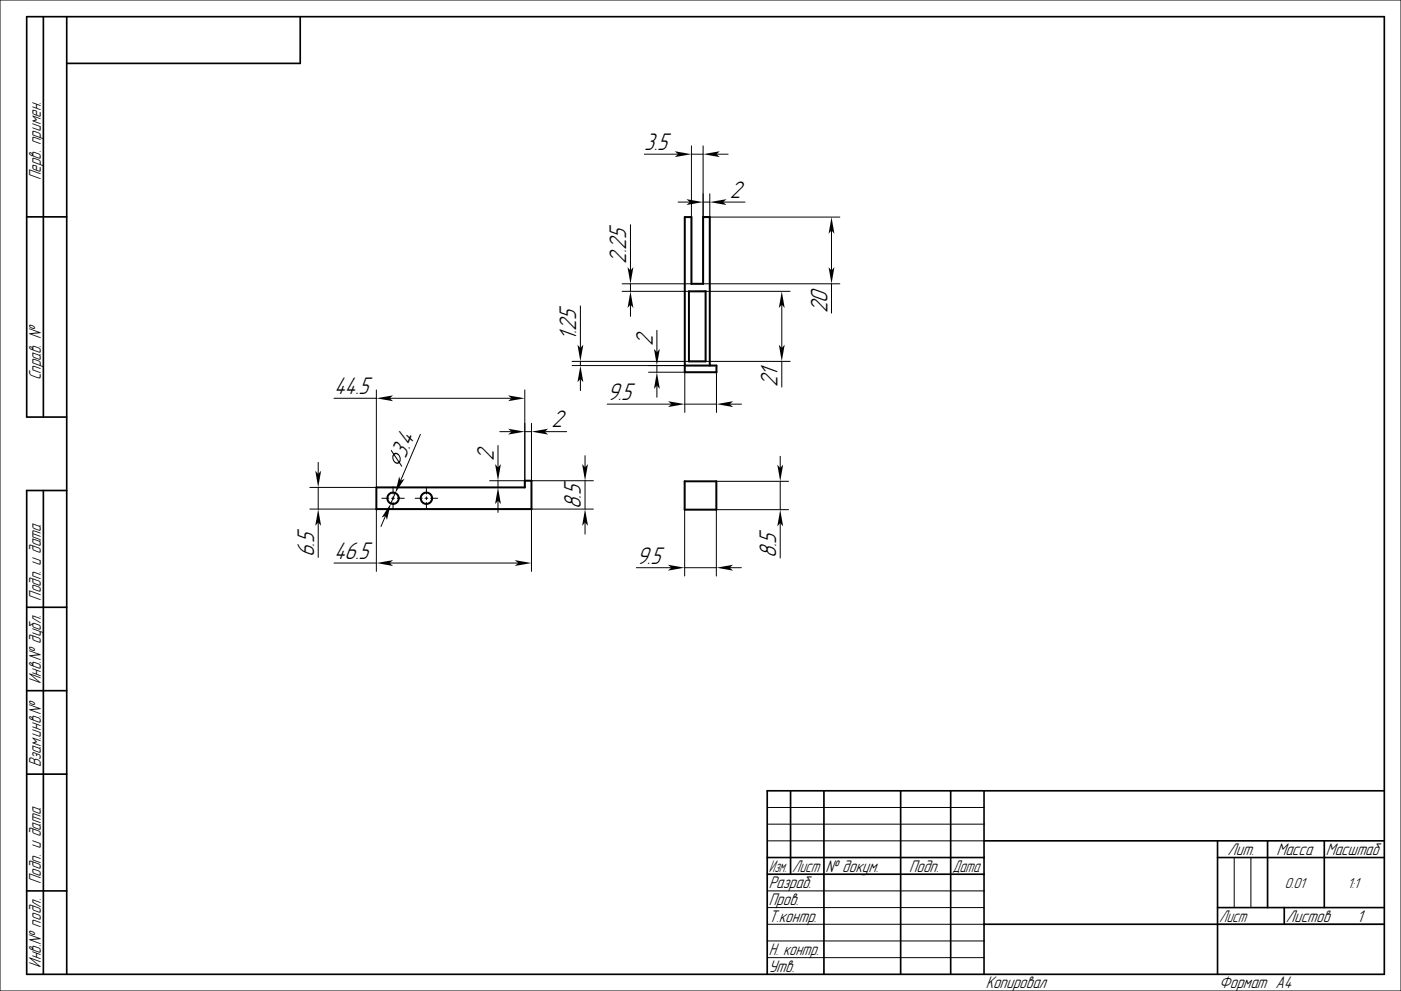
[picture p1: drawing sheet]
<svg xmlns="http://www.w3.org/2000/svg" width="420mm" height="297mm" viewBox="0 0 420 297" stroke-linecap="round" stroke-linejoin="round" font-family="sans-serif">
<g fill="none" stroke="#000" stroke-width=".3">
<path d="M0 0h420v297h-420zM193.2 46.2h10.1M207.3 46.2h3.5M207.3 43.7v21.4M210.8 43.7v21.4h41M212.8 58.1v7M214.8 46.2h3.5M189 67.4v13.7M203.3 60.6h3.5M210.8 60.6h2M216.8 60.6h6.5M249.3 69.1v12"/>
<path d="M174 91.7v12.6M186.5 85.1h20.8M186.5 87.3h20M189 85.1v2.2M189 91.3v3.5M196.9 99v6.6M209 87.3h27.9M210.8 85.1h41M234.4 91.3v13M249.3 85.1v8.7M100.1 119.4h12.7M112.8 116.9v29.2h-19.9"/>
<path d="M116.8 119.4h36.5M157.3 116.9v29.2M171.5 109.6h33.8M171.5 108.3h65.4M174 108.3v1.3M174 113.6v3.5M194.4 111.6h10.9v12M196.9 109.6v2M196.9 115.6v3.5M214.8 111.6v12M234.4 108.3v7.7M95.4 138.6v3.5"/>
<path d="M126 130.2l-5.9 13.9M149.3 133.5v6.6M149.8 129.4h3.5M157.3 129.4h2M159.3 126.9v17.2h18.6M163.3 129.4h6.6M175.4 136.6v3.5M182 121.1h19.3M205.3 121.1h9.5M218.8 121.1h3.5M233.9 136.7v3.5M92.9 152.6h19.9v18.6"/>
<path d="M95.4 146.1v6.5M95.4 156.6v10.5M114.5 149.3h2.1M115.6 154.6l-1.4 3.2M117.4 149.3h.8M117.8 146v2.1M117.8 148.9v.8M117.8 150.6v2.1M118.5 147.8l-1.3 3.1M119.1 149.3h2.1M124.5 149.3h2.1M127.4 149.3h.8"/>
<path d="M127.8 146v2.1M127.8 148.9v.8M127.8 150.6v2.1M129.1 149.3h2.1M146.8 144.1h10.5M149.3 144.1v2M149.3 150.1v3.5M175.4 144.1v8.5M175.4 156.6v3.5M177.9 152.6h-18.6v18.6M205.3 152.8v19.8M214.8 144.3h21.6"/>
<path d="M233.9 144.3v8.5M233.9 156.8v10.4M236.4 152.8h-21.6v19.8M100.1 168.7h12.7M116.8 168.7h38.5M190.8 170.1h10.4M205.3 170.1h9.5M218.7 170.1h3.5M230 252h65M230 242h65M230 247h65M370 257v15"/>
<path d="M375 257v15M230 277h65M230 267h65M230 272h65M365 277h50M230 282h65M230 287h65"/>
</g>
<g fill="none" stroke="#000" stroke-width=".5">
<path d="M13 5v120M20 5v287M90 5v14h-70M8 65h12M20 125h-12v-120h407v287h-407v-145h12M13 147v145M8 182h12M8 207h12M8 232h12M237 237v25M247 237v55M270 237v55"/>
<path d="M285 237v55M295 237v55M415 237h-185v55M230 257h65M295 252h120M365 257h50M365 252v40M380 252v20M397 252v20M8 267h12M230 262h65M295 277h120"/>
<path d="M365 272h50M385 272v5"/>
</g>
<g fill="none" stroke="#000" stroke-width=".6">
<path d="M206.5 87.3h5v21h-5zM205.3 109.6h9.5v2h-9.5v-46.5h2v20h3.5v-20h2v44.5M112.8 146.1h44.5v-2h2v8.5h-46.5zM205.3 144.3h9.5v8.5h-9.5z"/>
<circle cx="117.8" cy="149.3" r="1.7"/>
<circle cx="127.8" cy="149.3" r="1.7"/>
</g>
<g fill="#000">
<path d="M202.3 45.3l5 .9-5 .9 1-.9z" fill-rule="evenodd"/>
<path d="M210.8 46.2l5-.9-1 .9 1 .9z" fill-rule="evenodd"/>
<path d="M212.8 60.6l5-.9-1 .9 1 .8z" fill-rule="evenodd"/>
<path d="M205.8 59.7l5 .9-5 .8 1-.8z" fill-rule="evenodd"/>
<path d="M249.3 65.1l.9 5-.9-1-.9 1z" fill-rule="evenodd"/>
<path d="M188.1 80.1l.9 1 .9-1-.9 5z" fill-rule="evenodd"/>
<path d="M189 87.3l.9 5-.9-1-.9 1z" fill-rule="evenodd"/>
<path d="M234.4 87.3l.8 5-.8-1-.9 1z" fill-rule="evenodd"/>
<path d="M248.4 80.1l.9 1 .9-1-.9 5z" fill-rule="evenodd"/>
<path d="M112.8 119.4l5-.9-1 .9 1 .8z" fill-rule="evenodd"/>
<path d="M173.1 103.3l.9 1 .9-1-.9 5z" fill-rule="evenodd"/>
<path d="M174 109.6l.9 5-.9-1-.9 1z" fill-rule="evenodd"/>
<path d="M196 104.6l.9 1 .9-1-.9 5z" fill-rule="evenodd"/>
<path d="M196.9 111.6l.9 5-.9-1-.9 1z" fill-rule="evenodd"/>
<path d="M233.5 103.3l.9 1 .8-1-.8 5z" fill-rule="evenodd"/>
<path d="M117.2 134.9l.9 1 .8-.2 .9 .8 .3 1.1-.2 1 .6 1v.3l-.8-1.1-1 .1-.8-.7-.3-1.1 .3-1-.7-1zM118.3 136.2l1.3 2 .2-.7-.3-.9-.6-.5zM118.1 136.5l-.2 .7 .3 .9 .6 .5 .6-.1z" fill-rule="evenodd"/>
<path d="M148.4 139.1l.9 1 .9-1-.9 5z" fill-rule="evenodd"/>
<path d="M152.3 128.5l5 .9-5 .8 1-.8z" fill-rule="evenodd"/>
<path d="M152.3 118.5l5 .9-5 .8 1-.8z" fill-rule="evenodd"/>
<path d="M159.3 129.4l5-.9-1 .9 1 .8z" fill-rule="evenodd"/>
<path d="M174.5 139.1l.9 1 .9-1-.9 5z" fill-rule="evenodd"/>
<path d="M200.3 120.2l5 .9-5 .9 1-.9z" fill-rule="evenodd"/>
<path d="M214.8 121.1l5-.9-1 .9 1 .9z" fill-rule="evenodd"/>
<path d="M233 139.3l.9 .9 .9-.9-.9 5z" fill-rule="evenodd"/>
<path d="M94.5 141.1l.9 1 .9-1-.9 5z" fill-rule="evenodd"/>
<path d="M95.4 152.6l.9 5-.9-1-.9 1z" fill-rule="evenodd"/>
<path d="M117.2 150.9l-1.2 4.9-.4-1.2-1.2 .5z" fill-rule="evenodd"/>
<path d="M119.7 142.8l.4 1.3 1.2-.6-2.8 4.3z" fill-rule="evenodd"/>
<path d="M149.3 146.1l.9 5-.9-1-.9 1z" fill-rule="evenodd"/>
<path d="M175.4 152.6l.9 5-.9-1-.9 1z" fill-rule="evenodd"/>
<path d="M233.9 152.8l.9 5-.9-1-.9 1z" fill-rule="evenodd"/>
<path d="M112.8 168.7l5-.8-1 .8 1 .9z" fill-rule="evenodd"/>
<path d="M154.3 167.9l5 .8-5 .9 1-.9z" fill-rule="evenodd"/>
<path d="M200.3 169.3l5 .8-5 .9 .9-.9z" fill-rule="evenodd"/>
<path d="M214.8 170.1l5-.8-1.1 .8 1.1 .9z" fill-rule="evenodd"/>
</g>
<g font-size="6.7">
<text x="193.2" y="45">3.5</text>
<text x="218.8" y="59.3">2</text>
<text x="187.8" y="79.1" transform="rotate(-90 187.8 79.1)">2.25</text>
<text x="248" y="93.8" transform="rotate(-90 248 93.8)">20</text>
<text x="172.7" y="102.3" transform="rotate(-90 172.7 102.3)">1.25</text>
<text x="195.7" y="103.6" transform="rotate(-90 195.7 103.6)">2</text>
<text x="100.1" y="118.1">44.5</text>
<text x="182" y="119.9">9.5</text>
<text x="233.1" y="116" transform="rotate(-90 233.1 116)">21</text>
<text x="165.3" y="128.1">2</text>
<text x="121.5" y="137.5" transform="rotate(-67 121.5 137.5)">3.4</text>
<text x="148" y="138.1" transform="rotate(-90 148 138.1)">2</text>
<text x="174.1" y="152.6" transform="rotate(-90 174.1 152.6)">8.5</text>
<text x="94.1" y="167.1" transform="rotate(-90 94.1 167.1)">6.5</text>
<text x="100.1" y="167.5">46.5</text>
<text x="232.6" y="167.2" transform="rotate(-90 232.6 167.2)">8.5</text>
<text x="190.8" y="168.9">9.5</text>
</g>
<g font-size="4.7">
<text x="12.2" y="54" transform="rotate(-90 12.2 54)">Перв. примен.</text>
<text x="12.2" y="114" transform="rotate(-90 12.2 114)">Справ. №</text>
<text x="12.2" y="180" transform="rotate(-90 12.2 180)">Подп. и дата</text>
<text x="12.2" y="205" transform="rotate(-90 12.2 205)">Инв.№ дубл.</text>
<text x="12.2" y="230" transform="rotate(-90 12.2 230)">Взам.инв.№</text>
<text x="368" y="256.2">Лит.</text>
<text x="382.7" y="256.2">Масса</text>
<text x="397.5" y="256.2">Масштаб</text>
<text x="230.5" y="261.3">Изм.</text>
<text x="237.5" y="261.3">Лист</text>
<text x="247.5" y="261.3">№ докум.</text>
<text x="272.5" y="261.3">Подп.</text>
<text x="285.5" y="261.3">Дата</text>
<text x="12.2" y="265" transform="rotate(-90 12.2 265)">Подп. и дата</text>
<text x="230.5" y="266.3">Разраб.</text>
<text x="230.5" y="271.3">Пров.</text>
<text x="230.5" y="276.3">Т.контр.</text>
<text x="365.5" y="276.2">Лист</text>
<text x="385.5" y="276.2">Листов</text>
<text x="406.8" y="276.3">1</text>
<text x="230.5" y="286.3">Н. контр.</text>
<text x="12.2" y="290" transform="rotate(-90 12.2 290)">Инв.№ подл.</text>
<text x="230.5" y="291.3">Утв.</text>
<text x="295.5" y="296.3">Копировал</text>
<text x="365.5" y="296.3">Формат A4</text>
</g>
<g font-size="4">
<text x="385.2" y="266">0.01</text>
<text x="404" y="266">1:1</text>
</g>
</svg>
